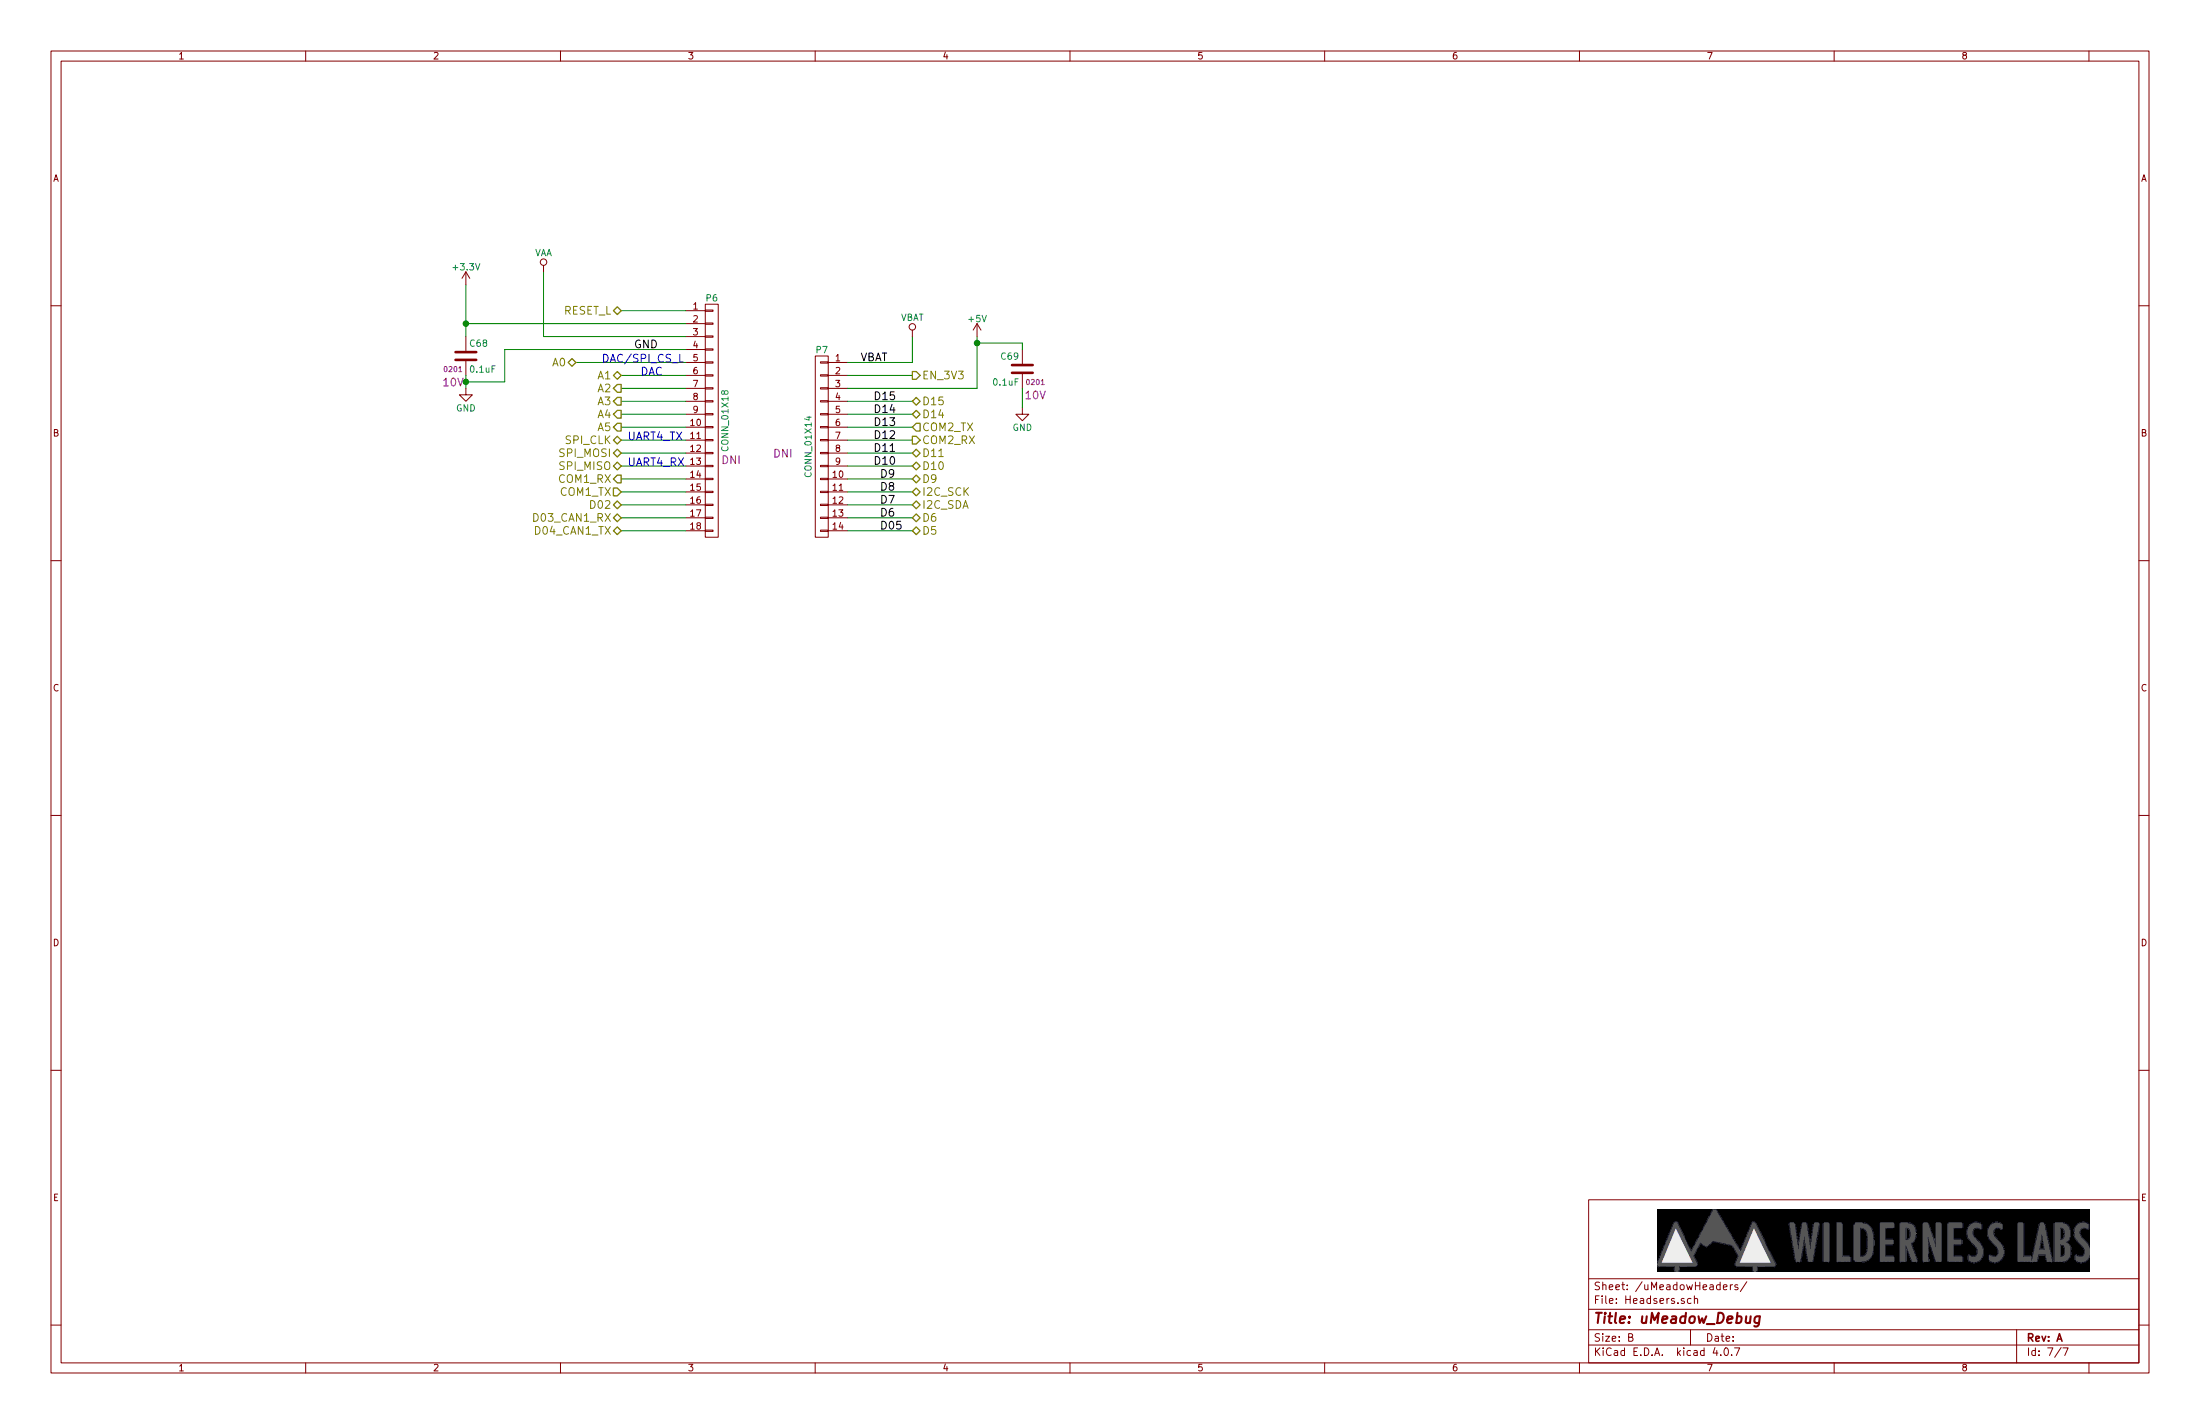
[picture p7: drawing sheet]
EESchema Schematic File Version 2
LIBS:uMeadow_Debug_RevA-rescue
LIBS:power
LIBS:device
LIBS:transistors
LIBS:conn
LIBS:linear
LIBS:regul
LIBS:74xx
LIBS:cmos4000
LIBS:adc-dac
LIBS:memory
LIBS:xilinx
LIBS:microcontrollers
LIBS:dsp
LIBS:microchip
LIBS:analog_switches
LIBS:motorola
LIBS:texas
LIBS:intel
LIBS:audio
LIBS:interface
LIBS:digital-audio
LIBS:philips
LIBS:display
LIBS:cypress
LIBS:siliconi
LIBS:opto
LIBS:atmel
LIBS:contrib
LIBS:valves
LIBS:Power_Management
LIBS:Oscillators
LIBS:switches
LIBS:onsemi
LIBS:ESD_Protection
LIBS:ftdi
LIBS:diode
LIBS:rfcom
LIBS:74xgxx
LIBS:ac-dc
LIBS:actel
LIBS:allegro
LIBS:Altera
LIBS:analog_devices
LIBS:battery_management
LIBS:bbd
LIBS:bosch
LIBS:brooktre
LIBS:cmos_ieee
LIBS:dc-dc
LIBS:elec-unifil
LIBS:gennum
LIBS:graphic
LIBS:hc11
LIBS:intersil
LIBS:ir
LIBS:Lattice
LIBS:leds
LIBS:logo
LIBS:maxim
LIBS:mechanical
LIBS:microchip_dspic33dsc
LIBS:microchip_pic10mcu
LIBS:microchip_pic12mcu
LIBS:microchip_pic16mcu
LIBS:microchip_pic18mcu
LIBS:microchip_pic24mcu
LIBS:microchip_pic32mcu
LIBS:modules
LIBS:motor_drivers
LIBS:motors
LIBS:msp430
LIBS:nordicsemi
LIBS:nxp_armmcu
LIBS:nxp
LIBS:powerint
LIBS:pspice
LIBS:references
LIBS:relays
LIBS:sensors
LIBS:silabs
LIBS:stm8
LIBS:supertex
LIBS:transf
LIBS:triac_thyristor
LIBS:ttl_ieee
LIBS:video
LIBS:wiznet
LIBS:Worldsemi
LIBS:Xicor
LIBS:zetex
LIBS:Zilog
LIBS:stm32
LIBS:uMeadow_Debug_RevA-cache
EELAYER 25 0
EELAYER END
$Descr B 17000 11000
encoding utf-8
Sheet 7 7
Title "uMeadow_Debug"
Date ""
Rev "A"
Comp ""
Comment1 ""
Comment2 ""
Comment3 ""
Comment4 ""
$EndDescr
$Comp
L CONN_01X18 P6
U 1 1
P 5500 3250
F 0 "P6" H 5500 4200 50  0000 C CNN
F 1 "CONN_01X18" V 5600 3250 50  0000 C CNN
F 2 "Connectors_Samtec:SL-118-X-XX_1x18" H 5500 3250 50  0001 C CNN
F 3 "" H 5500 3250 50  0000 C CNN
F 4 "Value" H 5500 3250 60  0001 C CNN "Manufacturer"
F 5 "Value" H 5500 3250 60  0001 C CNN "Part Number"
	1    5500 3250
	1    0    0    -1  
$EndComp
$Comp
L CONN_01X14 P7
U 1 1
P 6350 3450
F 0 "P7" H 6350 4200 50  0000 C CNN
F 1 "CONN_01X14" V 6450 3450 50  0000 C CNN
F 2 "Connectors_Samtec:SL-114-X-XX_1x14" H 6350 3450 50  0001 C CNN
F 3 "" H 6350 3450 50  0000 C CNN
F 4 "Value" H 6350 3450 60  0001 C CNN "Manufacturer"
F 5 "Value" H 6350 3450 60  0001 C CNN "Part Number"
	1    6350 3450
	-1   0    0    -1  
$EndComp
Wire Wire Line
	5300 2400 4800 2400
Wire Wire Line
	3600 2500 5300 2500
Wire Wire Line
	4200 2600 5300 2600
Wire Wire Line
	3900 2700 5300 2700
Wire Wire Line
	5300 2800 4450 2800
Wire Wire Line
	5300 2900 4800 2900
Wire Wire Line
	5300 3000 4800 3000
Wire Wire Line
	5300 3100 4800 3100
Wire Wire Line
	5300 3200 4800 3200
Wire Wire Line
	5300 3300 4800 3300
Wire Wire Line
	5300 3400 4800 3400
Wire Wire Line
	5300 3500 4800 3500
Wire Wire Line
	5300 3600 4800 3600
Wire Wire Line
	5300 3700 4800 3700
Wire Wire Line
	5300 3800 4800 3800
Wire Wire Line
	5300 3900 4800 3900
Wire Wire Line
	5300 4000 4800 4000
Wire Wire Line
	5300 4100 4800 4100
Text HLabel 4800 2400 0    60   BiDi ~ 0
RESET_L
Wire Wire Line
	3600 2200 3600 2600
$Comp
L +3.3V #PWR063
U 1 1
P 3600 2200
F 0 "#PWR063" H 3600 2050 50  0001 C CNN
F 1 "+3.3V" H 3600 2340 50  0000 C CNN
F 2 "" H 3600 2200 50  0000 C CNN
F 3 "" H 3600 2200 50  0000 C CNN
	1    3600 2200
	1    0    0    -1  
$EndComp
$Comp
L C C68
U 1 1
P 3600 2750
F 0 "C68" H 3625 2850 50  0000 L CNN
F 1 "0.1uF" H 3625 2650 50  0000 L CNN
F 2 "Capacitors_SMD:C_0201" H 3638 2600 50  0001 C CNN
F 3 "" H 3600 2750 50  0000 C CNN
F 4 "Murata Electronics North America" H 3600 2750 60  0001 C CNN "Manufacturer"
F 5 "GRM033R61A104ME15D" H 3600 2750 60  0001 C CNN "Part Number"
F 6 "10V" H 3500 2550 60  0000 C CNN "Voltage"
F 7 "0201" H 3500 2650 40  0000 C CNN "Package"
F 8 "20%" H 3600 2750 60  0001 C CNN "Tolerance"
	1    3600 2750
	1    0    0    -1  
$EndComp
Connection ~ 3600 2500
Wire Wire Line
	3600 2900 3600 3000
$Comp
L GND #PWR064
U 1 1
P 3600 3000
F 0 "#PWR064" H 3600 2750 50  0001 C CNN
F 1 "GND" H 3600 2850 50  0000 C CNN
F 2 "" H 3600 3000 50  0000 C CNN
F 3 "" H 3600 3000 50  0000 C CNN
	1    3600 3000
	1    0    0    -1  
$EndComp
Wire Wire Line
	3600 2950 3900 2950
Wire Wire Line
	3900 2950 3900 2700
Connection ~ 3600 2950
Text Label 4900 2700 0    60   ~ 0
GND
Text HLabel 4450 2800 0    60   BiDi ~ 0
A0
Text HLabel 4800 2900 0    60   BiDi ~ 0
A1
Text HLabel 4800 3100 0    60   Output ~ 0
A3
Text HLabel 4800 3200 0    60   Output ~ 0
A4
Text HLabel 4800 3300 0    60   Output ~ 0
A5
Text HLabel 4800 3400 0    60   BiDi ~ 0
SPI_CLK
Text HLabel 4800 3500 0    60   BiDi ~ 0
SPI_MOSI
Text HLabel 4800 3600 0    60   BiDi ~ 0
SPI_MISO
Text HLabel 4800 3700 0    60   Output ~ 0
COM1_RX
Text HLabel 4800 3800 0    60   Input ~ 0
COM1_TX
Text HLabel 4800 4100 0    60   BiDi ~ 0
D04_CAN1_TX
Text HLabel 4800 4000 0    60   BiDi ~ 0
D03_CAN1_RX
Text HLabel 4800 3900 0    60   BiDi ~ 0
D02
Text HLabel 4800 3000 0    60   Output ~ 0
A2
Text Notes 4650 2800 0    60   ~ 0
DAC/SPI_CS_L
Text Notes 4950 2900 0    60   ~ 0
DAC
Wire Wire Line
	7050 2800 7050 2600
$Comp
L VBAT #PWR065
U 1 1
P 7050 2600
F 0 "#PWR065" H 7050 2450 50  0001 C CNN
F 1 "VBAT" H 7050 2750 50  0000 C CNN
F 2 "" H 7050 2600 50  0000 C CNN
F 3 "" H 7050 2600 50  0000 C CNN
F 4 "Value" H 7050 2600 60  0001 C CNN "Manufacturer"
F 5 "Value" H 7050 2600 60  0001 C CNN "Part Number"
	1    7050 2600
	-1   0    0    -1  
$EndComp
Wire Wire Line
	7050 2800 6550 2800
Wire Wire Line
	6550 2900 7050 2900
Wire Wire Line
	7550 3000 6550 3000
Wire Wire Line
	6550 3100 7050 3100
Wire Wire Line
	6550 3200 7050 3200
Wire Wire Line
	6550 3300 7050 3300
Wire Wire Line
	6550 3400 7050 3400
Wire Wire Line
	6550 3500 7050 3500
Wire Wire Line
	6550 3600 7050 3600
Wire Wire Line
	6550 3700 7050 3700
Wire Wire Line
	6550 3800 7050 3800
Wire Wire Line
	6550 3900 7050 3900
Wire Wire Line
	6550 4000 7050 4000
Wire Wire Line
	6550 4100 7050 4100
Text HLabel 7050 2900 2    60   Output ~ 0
EN_3V3
Wire Wire Line
	7550 2600 7550 3000
$Comp
L C C69
U 1 1
P 7900 2850
F 0 "C69" H 7925 2950 50  0000 L CNN
F 1 "0.1uF" H 7925 2750 50  0000 L CNN
F 2 "Capacitors_SMD:C_0201" H 7938 2700 50  0001 C CNN
F 3 "" H 7900 2850 50  0000 C CNN
F 4 "Murata Electronics North America" H 7900 2850 60  0001 C CNN "Manufacturer"
F 5 "GRM033R61A104ME15D" H 7900 2850 60  0001 C CNN "Part Number"
F 6 "10V" H 7800 2650 60  0000 C CNN "Voltage"
F 7 "0201" H 7800 2750 40  0000 C CNN "Package"
F 8 "20%" H 7900 2850 60  0001 C CNN "Tolerance"
	1    7900 2850
	-1   0    0    -1  
$EndComp
Wire Wire Line
	7900 2700 7900 2650
Wire Wire Line
	7900 2650 7550 2650
Connection ~ 7550 2650
$Comp
L GND #PWR066
U 1 1
P 7900 3150
F 0 "#PWR066" H 7900 2900 50  0001 C CNN
F 1 "GND" H 7900 3000 50  0000 C CNN
F 2 "" H 7900 3150 50  0000 C CNN
F 3 "" H 7900 3150 50  0000 C CNN
	1    7900 3150
	-1   0    0    -1  
$EndComp
Wire Wire Line
	7900 3150 7900 3000
Text Label 6800 4100 0    60   ~ 0
D05
Text Label 6800 4000 0    60   ~ 0
D6
Text Label 6800 3900 0    60   ~ 0
D7
Text Label 6800 3800 0    60   ~ 0
D8
Text Label 6800 3700 0    60   ~ 0
D9
Text Label 6750 3600 0    60   ~ 0
D10
Text Label 6750 3500 0    60   ~ 0
D11
Text Label 6750 3400 0    60   ~ 0
D12
Text Label 6750 3300 0    60   ~ 0
D13
Text Label 6750 3200 0    60   ~ 0
D14
Text Label 6750 3100 0    60   ~ 0
D15
Text HLabel 7050 3900 2    60   BiDi ~ 0
I2C_SDA
Text HLabel 7050 3800 2    60   BiDi ~ 0
I2C_SCK
Text HLabel 7050 3400 2    60   Output ~ 0
COM2_RX
Text HLabel 7050 3300 2    60   Input ~ 0
COM2_TX
Text HLabel 7050 3200 2    60   BiDi ~ 0
D14
Text HLabel 7050 3100 2    60   BiDi ~ 0
D15
Text HLabel 7050 4100 2    60   BiDi ~ 0
D5
Text HLabel 7050 4000 2    60   BiDi ~ 0
D6
Text HLabel 7050 3700 2    60   BiDi ~ 0
D9
Text HLabel 7050 3600 2    60   BiDi ~ 0
D10
Text HLabel 7050 3500 2    60   BiDi ~ 0
D11
Text Notes 4850 3400 0    60   ~ 0
UART4_TX\n
Text Notes 4850 3600 0    60   ~ 0
UART4_RX
Text Label 6650 2800 0    60   ~ 0
VBAT
$Comp
L +5V #PWR067
U 1 1
P 7550 2600
F 0 "#PWR067" H 7550 2450 50  0001 C CNN
F 1 "+5V" H 7550 2740 50  0000 C CNN
F 2 "" H 7550 2600 50  0000 C CNN
F 3 "" H 7550 2600 50  0000 C CNN
	1    7550 2600
	1    0    0    -1  
$EndComp
Wire Wire Line
	4200 2600 4200 2100
$Comp
L VAA #PWR068
U 1 1
P 4200 2100
F 0 "#PWR068" H 4200 1950 50  0001 C CNN
F 1 "VAA" H 4200 2250 50  0000 C CNN
F 2 "" H 4200 2100 50  0000 C CNN
F 3 "" H 4200 2100 50  0000 C CNN
	1    4200 2100
	1    0    0    -1  
$EndComp
$EndSCHEMATC
